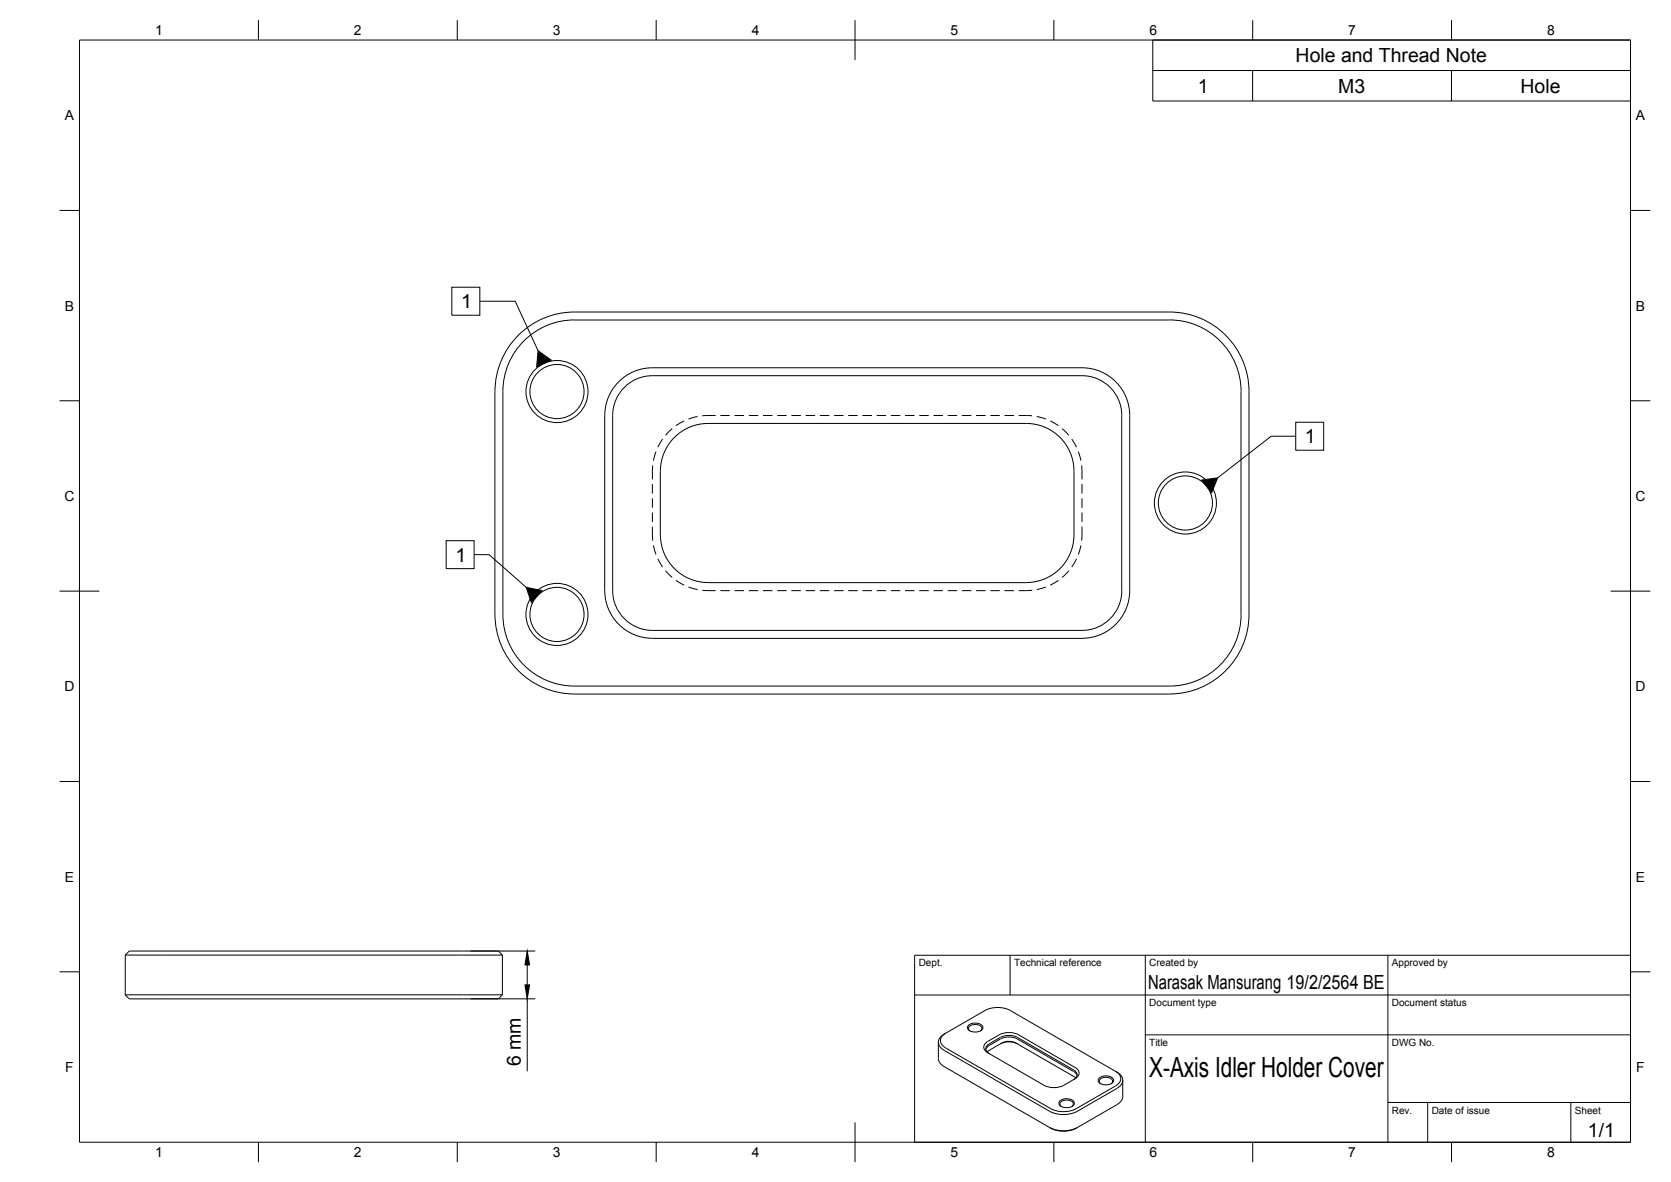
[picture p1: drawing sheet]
<svg xmlns="http://www.w3.org/2000/svg" width="420mm" height="297mm" viewBox="0 0 420 297" stroke-linecap="round" stroke-linejoin="round" font-family="sans-serif">
<!-- layer: Visible -->
<g fill="none" stroke="#000" stroke-width=".25">
<path d="M124.4 98.4v56M124.5 98.4a20 20 0 0 1 20-20h149.5a20 20 0 0 1 20 20M126.4 98.4a18 18 0 0 1 18.1-18h149.5a18 18 0 0 1 18.1 18M126.4 98.4v56M155.6 95.9a12 12 0 0 1 8.5-3.5h108a12 12 0 0 1 12 12v44a12 12 0 0 1-12 12h-108a12 12 0 0 1-12.1-12l.1-44a12 12 0 0 1 3.5-8.5zM157.4 96.9a10 10 0 0 1 6.7-2.5h108a10 10 0 0 1 9.9 10l.1 44a10 10 0 0 1-10 10h-108a10 10 0 0 1-10-10v-44a10 10 0 0 1 3.3-7.5zM312 98.4v56M314 98.4v56M166 118.4v16M166.1 118.4a12 12 0 0 1 11.9-12h80.1a12 12 0 0 1 11.9 12v16a12 12 0 0 1-12 12h-80a12 12 0 0 1-11.9-12M124.5 154.4a20 20 0 0 0 20 20M126.4 154.4a18 18 0 0 0 18.1 18h149.5a18 18 0 0 0 18.1-18"/>
<path d="M314 154.4a20 20 0 0 1-19.9 20M144.4 174.4h149.6M31.5 250l1 1h92.8l1-1M31.5 240l1-1h92.8l1 1M31.5 250h94.8M31.5 240h94.8M31.5 240v10M126.3 240v10M237.8 259.7a1.93 1.93 0 0 0-1.3 1.8 1.93 1.93 0 0 0 1.3 1.8M243.5 257.7a2.57 2.57 0 0 1 3.6 .4 1.59 1.59 0 0 1-1.9 1.3l-.5-.1a1.12 1.12 0 0 1-1.1-.4 1.12 1.12 0 0 1-.1-1.2zM243.9 259.1a.83 .83 0 0 1-.3-1 .83 .83 0 0 1 .9-.5l.5-.1a1.52 1.52 0 0 1 1.9 1l-.4 .6M235.9 261.9v4.1a2.42 2.42 0 0 0 1.5 2l26.5 15.3"/>
<path d="M236.8 260.3l10.9-6.4a7 7 0 0 1 6.3 0l26.5 15.3a2.3 2.3 0 0 1 1.5 3.3l-1.2 1-9.9 5.7a7.8 7.8 0 0 1-7 0l-26.5-15.2a2.1 2.1 0 0 1-.6-3.7zM237.8 263.3l26.4 15.3a7 7 0 0 0 6.4 0M247.9 262.1a13.5 13.5 0 0 1 4.7-2.5 5.4 5.4 0 0 1 3.6 .5l14.1 8.1a1.51 1.51 0 0 1 1 1.5 1.51 1.51 0 0 1-1 1.4 8.8 8.8 0 0 1-4.9 2.2 5.3 5.3 0 0 1-2.9-.6l-14.1-8.1a1.45 1.45 0 0 1-.5-2.5zM251.6 262.3l1.1-.4 1.3-.1 1.8 .5M251.9 262.1l-3.8 2.2M251.9 262.1a3.9 3.9 0 0 1 3.6 0l15 8.7M255.8 260.7l14.2 8.2a1.29 1.29 0 0 1 .8 1.2 1.29 1.29 0 0 1-.8 1.2M255.8 261.1l14.2 8.2 .5 .4 .3 .6M255.8 260.7l-1.1-.4h-2l-1.2 .4-2.8 1.6a1.29 1.29 0 0 0-.8 1.2 1.29 1.29 0 0 0 .8 1.3M255.8 261.1l-1.8-.5-1.9 .2-3.4 1.9-.5 .5-.3 .5M266.4 276.7a2.57 2.57 0 0 1 3.7 .4 1.59 1.59 0 0 1-1.9 1.3l-.5-.1a1.12 1.12 0 0 1-1.1-.4 1.12 1.12 0 0 1-.2-1.2zM266.9 278.1a.83 .83 0 0 1-.3-1 .83 .83 0 0 1 .9-.6h.4a1.52 1.52 0 0 1 2 1l-.4 .6"/>
<path d="M276.3 271a2.57 2.57 0 0 1 3.7 .3 1.59 1.59 0 0 1-1.9 1.3h-.5a1.12 1.12 0 0 1-1.2-.4 1.12 1.12 0 0 1-.1-1.2zM276.8 272.4a.83 .83 0 0 1-.4-1 .83 .83 0 0 1 .9-.6l.5-.1a1.52 1.52 0 0 1 2 1.1l-.4 .6M280.5 272.9l-9.9 5.7M280.5 269.2a1.93 1.93 0 0 1 1.3 1.9 1.93 1.93 0 0 1-1.3 1.8M282.3 271.5v4.1M282.3 275.5a2.42 2.42 0 0 1-1.4 2.1l-10 5.7M263.9 283.3l.3 .2M263.9 283.3a7.8 7.8 0 0 0 7 0M264.2 283.5a7 7 0 0 0 6.4 0M270.9 283.3l-.3 .2"/>
<circle cx="140" cy="98.4" r="7.8"/>
<circle cx="140.1" cy="98.4" r="6.8"/>
<circle cx="298.1" cy="126.4" r="7.8"/>
<circle cx="298.1" cy="126.4" r="6.8"/>
<circle cx="140" cy="154.4" r="7.8"/>
<circle cx="140.1" cy="154.4" r="6.8"/>
</g>
<!-- layer: Hidden -->
<g fill="none" stroke="#000" stroke-width=".25">
<path d="M164.1 117l-.1 3.5M165 113.5l-.7 2.3M166.6 110.3l-1.2 2.1M169 107.7l-1.7 1.7M172 105.8l-2 1.2M175.4 104.7l-2.3 .6M179.9 104.4l-3.3 .1M181.1 104.4h2.4M184.7 104.4h2.4M188.3 104.4h2.3M191.9 104.4h2.3M195.4 104.4h2.4"/>
<path d="M199 104.4h2.4M202.6 104.4h2.4M206.1 104.4h2.4M209.7 104.4h2.4M213.3 104.4h2.4M216.9 104.4h2.3M220.4 104.4h2.4M224 104.4h2.4M227.6 104.4h2.4M231.1 104.4h2.4M234.7 104.4h2.4M238.3 104.4h2.4"/>
<path d="M241.9 104.4h2.3M245.4 104.4h2.4M249 104.4h2.4M252.6 104.4h2.4M256.1 104.4l3.4 .1M260.7 104.7l2.3 .6M264.1 105.8l2 1.2M267.1 107.7l1.7 1.7M269.5 110.3l1.2 2.1M271.1 113.5l.7 2.3M272 117l.1 3.5M164 132.4l.1 3.5"/>
<path d="M164 121.7v2.3M164 125.2v2.4M164 128.8v2.4M164.3 137.1l.7 2.2M271.8 137.1l-.7 2.2M272.1 132.4l-.1 3.5M272.1 121.7v2.3M272.1 125.2v2.4M272.1 128.8v2.4M165.4 140.4l1.2 2.1M167.3 143.4l1.7 1.7M170 145.8l2 1.3"/>
<path d="M173.1 147.5l2.3 .7M176.6 148.3l3.3 .1M181.1 148.4h2.4M184.7 148.4h2.4M188.3 148.4h2.3M191.9 148.4h2.3M195.4 148.4h2.4M199 148.4h2.4M202.6 148.4h2.4M206.1 148.4h2.4M209.7 148.4h2.4M213.3 148.4h2.4"/>
<path d="M216.9 148.4h2.3M220.4 148.4h2.4M224 148.4h2.4M227.6 148.4h2.4M231.1 148.4h2.4M234.7 148.4h2.4M238.3 148.4h2.4M241.9 148.4h2.3M245.4 148.4h2.4M249 148.4h2.4M252.6 148.4h2.4M259.5 148.3l-3.4 .1"/>
<path d="M263 147.5l-2.3 .7M266.1 145.8l-2 1.3M268.8 143.4l-1.7 1.7M270.7 140.4l-1.2 2.1"/>
</g>
<!-- layer: Border -->
<g fill="none" stroke="#000" stroke-width=".25">
<path d="M20 10.1h390v276.9h-390zM65 5.1v5M115 5.1v5M165 5.1v5M215 5.1v10M265 5.1v5M315 5.1v5M365 5.1v5M15 52.9h5M410 52.9h5M15 100.7h5M410 100.7h5"/>
<path d="M15 148.6h10M405 148.6h10M15 196.4h5M410 196.4h5M15 244.2h5M410 244.2h5M65 287v5M115 287v5M165 287v5M215 282.1v9.9M265 287v5M315 287v5"/>
<path d="M365 287v5"/>
</g>
<!-- layer: TitleBlock -->
<path d="M230 240.1h180v46.9h-180zM230 250h180M254 240.1v9.9M288 240.1v46.9M349 240.1v46.9M288 260.1h122M349 277.1h61M359 277.1v9.9M395 277.1v9.9" fill="none" stroke="#000" stroke-width=".25"/>
<!-- layer: Dimensions -->
<path d="M118.3 239h16.3M118.3 251h16.3M132.6 242.5v5M132.6 251v18.2" fill="none" stroke="#000" stroke-width=".25"/>
<path d="M132.6 239l.6 3.5h-1.2zM132 247.5h1.2l-.6 3.5z" fill="#000" stroke="#000" stroke-width=".25"/>
<!-- layer: Annotations -->
<path d="M113.6 72.2h7v7h-7zM120.6 75.7h8.9l5.8 12.4M325.8 109.6h-6.2l-13.4 10.5M325.8 106.1h7v7h-7zM112.2 135.9h7v7h-7zM119.2 139.4h3.8l9.3 8.2" fill="none" stroke="#000" stroke-width=".25"/>
<path d="M135.3 88.1l3.3 2.4-3.7 1.7zM302.2 120.6l4-.5-1.5 3.7zM132.3 147.6l4 .8-2.7 3z" fill="#000" stroke="#000" stroke-width=".25"/>
<!-- layer: BOM -->
<path d="M289.9 10.1h120.1v15.3h-120.1zM289.9 17.7h120.1M315 17.7v7.7M365 17.7v7.7" fill="none" stroke="#000" stroke-width=".25"/>
<text font-size="7" x="289" y="270.6">X-Axis Idler Holder Cover</text>
<g font-size="4.9">
<text x="325.8" y="15.6">Hole and Thread Note</text>
<text x="301.2" y="23.3">1</text>
<text x="336.5" y="23.3">M3</text>
<text x="382.3" y="23.3">Hole</text>
<text x="116" y="77.5">1</text>
<text x="328.1" y="111.4">1</text>
<text x="114.5" y="141.1">1</text>
<text x="288.7" y="248.5">Narasak Mansurang 19/2/2564 BE</text>
<text x="131" y="267.9" transform="rotate(-90 131 267.9)">6 mm</text>
<text x="399.3" y="285.8">1/1</text>
</g>
<g font-size="3.5">
<text x="39" y="8.8">1</text>
<text x="89" y="8.8">2</text>
<text x="139" y="8.8">3</text>
<text x="189" y="8.8">4</text>
<text x="239" y="8.8">5</text>
<text x="289" y="8.8">6</text>
<text x="339" y="8.8">7</text>
<text x="389" y="8.8">8</text>
<text x="16.3" y="30.2">A</text>
<text x="411.3" y="30.2">A</text>
<text x="16.3" y="78">B</text>
<text x="411.3" y="78">B</text>
<text x="16.2" y="125.9">C</text>
<text x="411.2" y="125.9">C</text>
<text x="16.2" y="173.7">D</text>
<text x="411.2" y="173.7">D</text>
<text x="16.3" y="221.6">E</text>
<text x="411.3" y="221.6">E</text>
<text x="16.4" y="269.4">F</text>
<text x="411.4" y="269.4">F</text>
<text x="39" y="290.8">1</text>
<text x="89" y="290.8">2</text>
<text x="139" y="290.8">3</text>
<text x="189" y="290.8">4</text>
<text x="239" y="290.8">5</text>
<text x="289" y="290.8">6</text>
<text x="339" y="290.8">7</text>
<text x="389" y="290.8">8</text>
</g>
<g font-size="2.5">
<text x="231" y="242.9">Dept.</text>
<text x="255" y="242.9">Technical reference</text>
<text x="289" y="242.9">Created by</text>
<text x="350" y="242.9">Approved by</text>
<text x="289" y="252.8">Document type</text>
<text x="350" y="252.8">Document status</text>
<text x="289" y="262.9">Title</text>
<text x="350" y="262.9">DWG No.</text>
<text x="350" y="279.9">Rev.</text>
<text x="360" y="279.9">Date of issue</text>
<text x="396" y="279.9">Sheet</text>
</g>
</svg>
